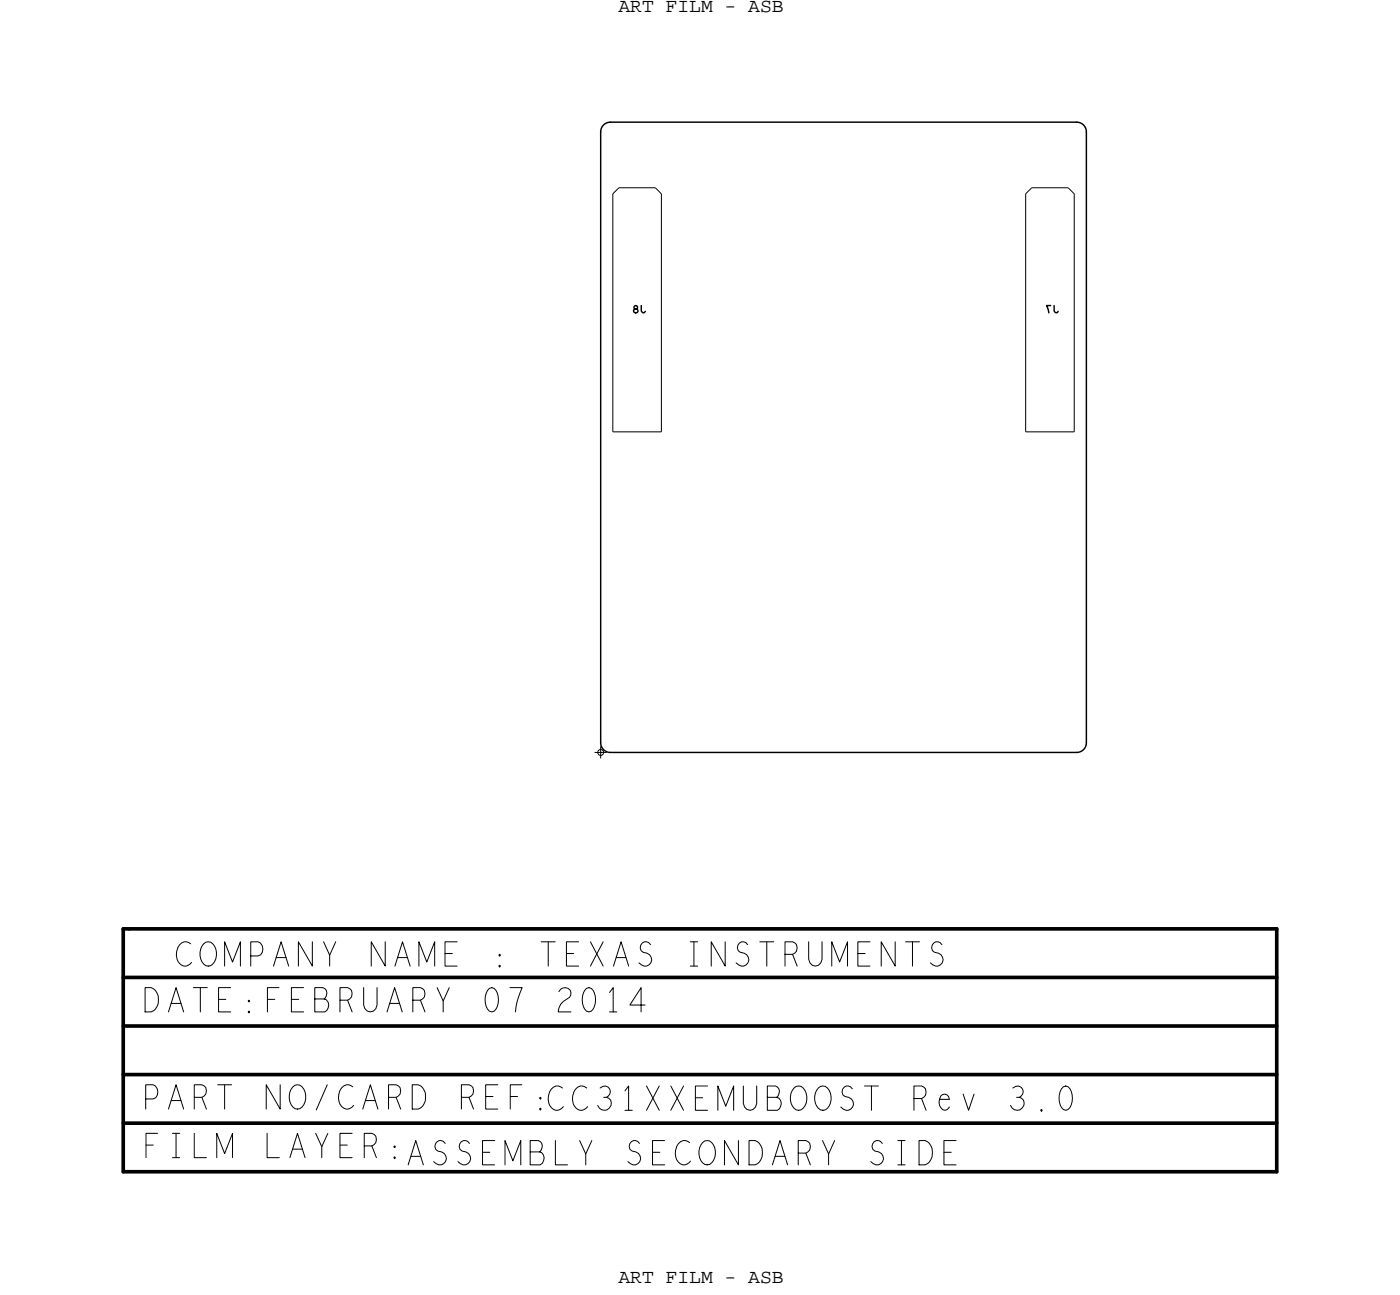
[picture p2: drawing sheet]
<svg xmlns="http://www.w3.org/2000/svg" width="146mm" height="135mm" viewBox="0 0 146 135" stroke-linecap="round" stroke-linejoin="round" font-family="sans-serif">
<!-- layer: Board Outline -->
<path d="M62.8 13.8v63.9zM63.8 12.8h48.8zM63.8 12.8a1.02 1.02 0 0 0-1 1M112.6 12.8a1.02 1.02 0 0 1 1 1M113.6 13.8v63.9zM62.8 77.7a1.02 1.02 0 0 0 1 1M63.8 78.7h48.8zM113.6 77.7a1.02 1.02 0 0 1-1 1" fill="none" stroke="#000" stroke-width=".15"/>
<!-- layer: Components -->
<path d="M64.7 19.6h3.8zM64.7 19.6l-.6 .7zM68.5 19.6l.7 .7zM107.9 19.6h3.8zM111.7 19.6l.7 .7zM64.1 20.3v24.9zM69.2 20.3v24.9zM107.3 20.3l.6-.7zM107.3 20.3v24.9zM112.4 20.3v24.9zM64.1 45.2h5.1zM107.3 45.2h5.1z" fill="none" stroke="#000" stroke-width=".1"/>
<!-- layer: Drawing Origin -->
<path d="M62.2 78.7h1.3M62.6 78.5l.2-.1 .3 .1v.2v.2l-.3 .1-.2-.1-.1-.2zM62.8 78.1v1.2" fill="none" stroke="#000" stroke-width=".1"/>
<!-- layer: All Others -->
<path d="M12.9 97.1h.6zM12.9 97.1v25.4zM13.5 97.1h120zM133.5 97.1v25.4zM12.9 102.2h120.6zM12.9 107.3h120.6zM12.9 112.4h120.6zM12.9 117.5h120.6zM12.9 122.5h120.6z" fill="none" stroke="#000" stroke-width=".38"/>
<g font-size="4.3">
<text x="18.3" y="101">COMPANY NAME : TEXAS INSTRUMENTS</text>
<text x="14.9" y="105.8">DATE:FEBRUARY 07 2014</text>
<text x="14.9" y="116">PART NO/CARD REF:CC31XXEMUBOOST Rev 3.0</text>
<text x="14.9" y="121.1">FILM LAYER:ASSEMBLY SECONDARY SIDE</text>
</g>
<g font-size="2.1">
<text x="64.7" y="1.2">ART FILM - ASB</text>
<text x="64.7" y="134.2">ART FILM - ASB</text>
</g>
<g font-size="1.3">
<text x="67.6" y="32" transform="rotate(-180 67.6 32)">J8</text>
<text x="110.8" y="32" transform="rotate(-180 110.8 32)">J7</text>
</g>
</svg>
